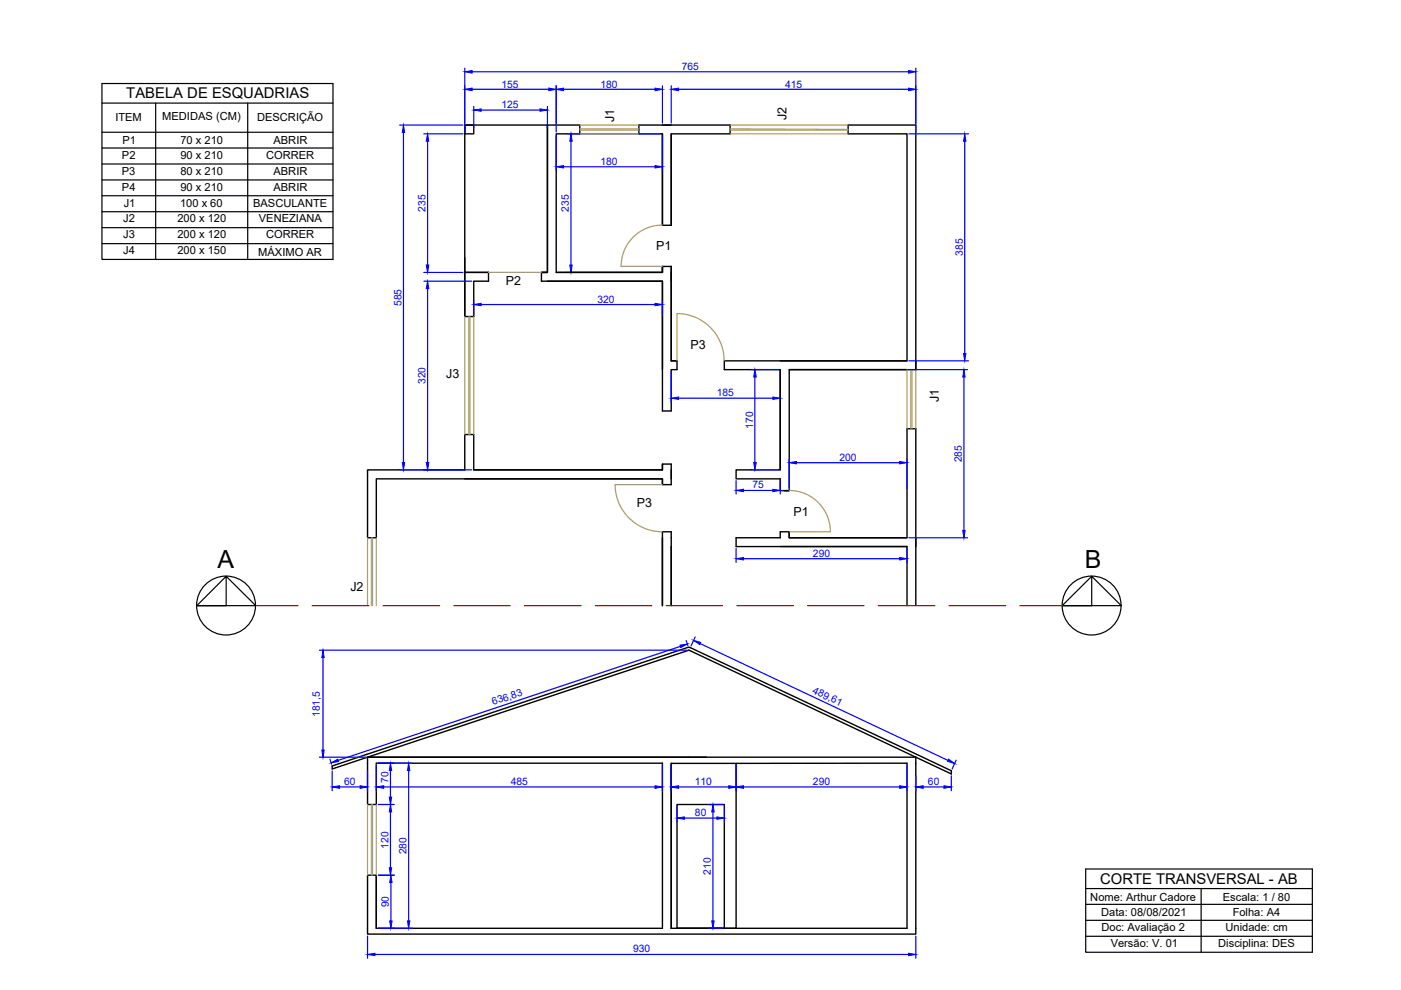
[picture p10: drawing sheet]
<svg xmlns="http://www.w3.org/2000/svg" width="297mm" height="210mm" viewBox="0 0 297 210" stroke-linecap="round" stroke-linejoin="round" font-family="sans-serif">
<!-- layer: Legenda -->
<g fill="none" stroke="#000" stroke-width=".25">
<path d="M21.6 17.7h49v37.3h-49zM21.6 21.9h49M21.6 28h49M21.6 31.4h49M21.6 34.8h49M21.6 38.2h49M33 21.9v33.1M52.5 21.9v33.1M21.6 41.5h49M21.6 44.9h49M21.6 48.3h49M21.6 51.7h49"/>
<path d="M47.9 122.2v6.2h-6.2h12.5l-6.3-6.2-6.2 6.2M231.5 122.2v6.2h-6.3h12.5l-6.2-6.2-6.3 6.2M230.2 184.2h48v17.7h-48zM230.2 188.4h48M230.2 191.7h48M230.2 195.1h48M230.2 198.5h48M254.7 188.4v13.5"/>
<circle cx="47.9" cy="128.4" r="6.2"/>
<circle cx="231.4" cy="128.4" r="6.2"/>
</g>
<!-- layer: paredes -->
<g fill="none" stroke="#000" stroke-width=".3">
<path d="M98.5 26.5h1.9v1.9h-1.9zM140.4 28.4v19.4M142.3 28.4v19.4M98.5 54.6v12.5h1.9v-7.5h3.2v-1.8M103.6 57.8h-5.1v-31.3h17.6v31.3h-1.3h1.3M103.6 57.8h-5.1v9.3M116.1 57.8v-31.3h6.8v1.9h-5v29.4h22.5v-1.3v1.3M116.1 59.6h24.3v18.8M117.9 57.8h22.5M140.4 47.8v-19.4h-4.9v-1.9h19.3v1.9h-12.5v19.4M140.4 47.8h1.9M142.3 56.5v20h1.2"/>
<path d="M142.3 56.5v20h1.2v1.9h-1.2v8.7h-1.9v-27.5h-25.6v-1.8h1.3M142.3 56.5h-1.9v1.3M165.4 78.4h-11.8v-1.9h38.7v-48.1h-12.5v-1.9h14.4v51.9M165.4 78.4v21.2h-9.3v1.9h9.3v2.5h1.9h-.9M165.4 76.5h26.9M165.4 78.4v21.2M167.3 78.4h26.9M192.3 78.4h-25v25.6M194.2 76.5v1.9M100.4 99.6h40v-1.2h1.9v4.4h-1.9v-1.3h-41.9M140.4 98.4v1.2h-40v-7.5h-1.9v7.5h-20.6v14.4h1.9v-12.5h60.6v1.3M140.4 114v14.4v-15.7h1.9v15.7"/>
<path d="M165.4 115.9h26.9M167.3 112.7v1.3h25v-23.1h1.9v37.5M192.3 114h-25v-1.3h-1.9v1.3h-9.3v1.9h36.2v12.5M77.9 160.5h116.3v37.5h-116.3v-12.4h1.9v11.2h60.6v-35h-60.6v8.8h-1.9zM77.9 160.5l-7.5 2.5v-.6l75.5-25.1h.3l55.5 26.1v.7l-55.6-26.2-68.2 22.6h71.9M142.3 161.9h13.8v34.9h-13.8zM142.3 161.8v35M143.5 170.6h10.1v26.2h-10.1zM156.1 161.9l36.2-.1v35h-48.8M79.8 185.6v11.2"/>
</g>
<!-- layer: medidas -->
<g fill="none" stroke="#00f" stroke-width=".25">
<path d="M98.5 14.4v13.6M100.1 15.2h92.5M100.1 18.9h16.3M117.9 18.2v9.8M119.5 18.9h19.4M140.4 18.2v7.9M142.3 18.2v7.9M143.9 18.9h48.7M194.2 14.4v13.6M84.7 26.5h13.5M85.5 28.1v70M89.9 28.4h8.3"/>
<path d="M90.7 29.9v26.3M100.4 22.6v4.5M102 23.3h12.5M116.1 22.6v4.5M117.9 28.8v7.4M119.5 35.4h19.4M120.3 28.4h19.7M121.1 29.9v26.3M140.4 28.8v7.4M192.7 28.4h12.6M204.5 29.9v45M89.9 57.8h8.3"/>
<path d="M89.9 59.6h10.1M120.3 57.8h19.7M90.7 61.2v36.9M100.4 63.8v2.9M102 64.6h36.9M140.4 63.8v2.9M142.3 78.8v6.4M159.3 78.4h5.7M160 79.9v18.2M165.4 78.8v6.4M192.7 78.4h12.4M192.7 76.5h12.6"/>
<path d="M204.4 79.9v32.6M84.7 99.6h15.3M143.9 84.4h20M159.3 99.6h5.7M167.3 97.3v6.3M168.9 98.1h21.8M192.3 97.3v6.3M156.1 101.9v2.8M156.1 116.3v2.9M157.6 104h6.3M157.6 118.5h33.1M165.4 101.9v2.8"/>
<path d="M192.3 116.3v2.9M192.7 114h12.4M67.7 137.9h78M68.5 139.4v19.6M144.3 137l-72.6 24.2M145.5 135.8l.3 1.1M147.4 135.1l-.9 1.9M148.4 136.5l52.6 24.7M67.7 160.5h9.8M70 161l.3 1M70.4 163.5v4.2M72 166.8h4.4"/>
<path d="M77.9 163.5v4.2M79.8 162.2v5.5M80.2 161.8h7.2M80.2 170.6h3.4M81.4 166.8h57.5M82.8 163.4v5.6M82.8 172.1v11.9M86.6 163.4v31.9M140.4 162.2v5.5M142.3 162.2v5.5M143.5 171v3.3M143.9 166.8h10.6"/>
<path d="M145.1 173.5h6.9M150.4 170.6h2.8M151.2 172.1v23.2M153.6 171v3.3M156.1 162.2v5.5M157.6 166.8h33.1M192.3 162.2v5.5M194.2 164.5v3.2M195.7 166.8h4.4M201.7 164.5v3.2M202.7 161.2l-.8 1.8M77.9 198.5v4.7"/>
<path d="M80.2 196.8h7.2M80.2 185.6h3.4M82.9 187.1v8.2M150.4 196.8h2.8M194.2 198.5v4.7M79.5 202.4h113.1"/>
</g>
<g fill="#00f" stroke="#00f" stroke-width=".21">
<path d="M121.1 28.4l.2 1.5h-.5z"/>
<path d="M120.8 56.2h.5l-.2 1.6z"/>
<path d="M142.3 84.4l1.6-.2v.5z"/>
<path d="M163.9 84.2l1.5 .2-1.5 .3z"/>
<path d="M160 78.4l.3 1.5h-.5z"/>
<path d="M159.8 98.1h.5l-.3 1.5z"/>
<path d="M100.4 23.3l1.6-.2v.5z"/>
<path d="M114.5 23.1l1.6 .2-1.6 .3z"/>
<path d="M90.7 28.4l.2 1.5h-.5z"/>
<path d="M90.4 56.2h.5l-.2 1.6z"/>
<path d="M167.3 98.1l1.6-.3v.6z"/>
<path d="M190.7 97.8l1.6 .3-1.6 .3z"/>
<path d="M192.6 15l1.6 .2-1.6 .3z"/>
<path d="M98.5 15.2l1.6-.2v.5z"/>
<path d="M85.5 26.5l.3 1.6h-.5z"/>
<path d="M85.3 98.1h.5l-.3 1.5z"/>
<path d="M100.4 64.6l1.6-.3v.5z"/>
<path d="M138.9 64.3l1.5 .3-1.5 .2z"/>
<path d="M204.1 112.5h.5l-.2 1.5z"/>
<path d="M204.4 78.4l.2 1.5h-.5z"/>
<path d="M204.3 74.9h.5l-.3 1.6z"/>
<path d="M204.5 28.4l.3 1.5h-.5z"/>
<path d="M138.9 35.1l1.5 .3-1.5 .2z"/>
<path d="M117.9 35.4l1.6-.3v.5z"/>
<path d="M116.4 18.7l1.5 .2-1.5 .3z"/>
<path d="M98.5 18.9l1.6-.2v.5z"/>
<path d="M90.7 59.6l.2 1.6h-.5z"/>
<path d="M90.4 98.1h.5l-.2 1.5z"/>
<path d="M117.9 18.9l1.6-.2v.5z"/>
<path d="M138.9 18.7l1.5 .2-1.5 .3z"/>
<path d="M142.3 18.9l1.6-.2v.5z"/>
<path d="M192.6 18.7l1.6 .2-1.6 .3z"/>
<path d="M86.6 161.8l.3 1.6h-.5z"/>
<path d="M86.4 195.3h.5l-.3 1.5z"/>
<path d="M138.9 166.6l1.5 .2-1.5 .3z"/>
<path d="M79.8 166.8l1.6-.2v.5z"/>
<path d="M154.5 166.6l1.6 .2-1.6 .3z"/>
<path d="M142.3 166.8l1.6-.2v.5z"/>
<path d="M152 173.2l1.6 .3-1.6 .2z"/>
<path d="M143.5 173.5l1.6-.3v.5z"/>
<path d="M151.2 170.6l.2 1.5h-.5z"/>
<path d="M150.9 195.3h.5l-.2 1.5z"/>
<path d="M156.1 166.8l1.5-.2v.5z"/>
<path d="M190.7 166.6l1.6 .2-1.6 .3z"/>
<path d="M163.9 103.7l1.5 .3-1.5 .2z"/>
<path d="M156.1 104l1.5-.3v.5z"/>
<path d="M190.7 118.2l1.6 .3-1.6 .2z"/>
<path d="M156.1 118.5l1.5-.3v.5z"/>
<path d="M77.9 202.4l1.6-.3v.5z"/>
<path d="M192.6 202.1l1.6 .3-1.6 .2z"/>
<path d="M82.9 185.6l.2 1.5h-.5z"/>
<path d="M82.6 195.3h.5l-.2 1.5z"/>
<path d="M82.8 170.6l.2 1.5h-.5z"/>
<path d="M82.5 184h.5l-.2 1.6z"/>
<path d="M82.5 169h.5l-.2 1.6z"/>
<path d="M82.8 161.8l.2 1.6h-.5z"/>
<path d="M70.4 166.8l1.6-.2v.5z"/>
<path d="M76.4 166.6l1.5 .2-1.5 .3z"/>
<path d="M144.2 136.8l1.5-.3-1.4 .8z"/>
<path d="M70.2 161.7l1.4-.7 .2 .5z"/>
<path d="M200.1 166.6l1.6 .2-1.6 .3z"/>
<path d="M194.2 166.8l1.5-.2v.5z"/>
<path d="M147.1 135.8l1.5 .4-.2 .5z"/>
<path d="M201.1 161l1.3 .9-1.5-.5z"/>
<path d="M68.2 159h.5l-.2 1.5z"/>
<path d="M68.5 137.9l.2 1.5h-.5z"/>
</g>
<!-- layer: janelas -->
<g fill="none" stroke="#ab9a54" stroke-width=".25">
<path d="M122.9 26.5h12.6M122.9 28.4h12.6M122.9 27.3h12.6M122.9 27.6h12.6M154.8 26.5h25M154.8 28.4h25M154.8 27.6h25M154.8 27.3l25 .1M98.5 67.1v25M99.4 67.1v25M99.6 67.1v25M100.4 67.1v25"/>
<path d="M192.3 78.4v12.5M193.1 78.4v12.5M193.4 78.4v12.5M194.2 78.4v12.5M77.9 114v14.4M78.7 114v14.4M79 114v14.4M79.8 114v14.4M77.9 170.6v15M78.7 170.6v15M79 170.6v15M79.8 170.6v15"/>
</g>
<!-- layer: portas -->
<path d="M103.6 57.8h11.2M131.7 56.5h8.7M140.4 47.7a8.7 8.7 0 0 0-8.7 8.8M143.5 66.5a10 10 0 0 1 10 10M143.5 66.5v10M130.4 102.7a10 10 0 0 0 10 10M130.4 102.8h10M167.3 104a8.7 8.7 0 0 1 8.8 8.7h-8.8" fill="none" stroke="#ab9a54" stroke-width=".25"/>
<!-- layer: tracejado -->
<path d="M54.2 128.4h9M66.2 128.4h12M81.2 128.4h12M96.2 128.4h12M111.2 128.4h12M126.2 128.4h12M141.2 128.4h12M156.2 128.4h12M171.2 128.4h12M186.2 128.4h12M201.2 128.4h12M216.2 128.4h9" fill="none" stroke="#b80000" stroke-width=".25"/>
<g font-size="5.3">
<text x="46.1" y="120.5">A</text>
<text x="230" y="120.5">B</text>
</g>
<g font-size="3.1">
<text x="26.8" y="20.8">TABELA DE ESQUADRIAS</text>
<text x="233.2" y="187.5">CORTE TRANSVERSAL - AB</text>
</g>
<g font-size="2.6">
<text x="130.2" y="25.8" transform="rotate(-90 130.2 25.8)">J1</text>
<text x="166.7" y="25.5" transform="rotate(-90 166.7 25.5)">J2</text>
<text x="139.1" y="53.1">P1</text>
<text x="107.2" y="60.3">P2</text>
<text x="146.4" y="74">P3</text>
<text x="94.6" y="80.1">J3</text>
<text x="199" y="85.2" transform="rotate(-90 199 85.2)">J1</text>
<text x="135" y="107.5">P3</text>
<text x="168.3" y="109.4">P1</text>
<text x="74.3" y="125.4">J2</text>
</g>
<g font-size="2.4">
<text x="24.5" y="25.8">ITEM</text>
<text x="34.4" y="25.5">MEDIDAS (CM)</text>
<text x="54.5" y="25.7">DESCRIÇÃO</text>
<text x="25.9" y="33.7">P2</text>
<text x="26" y="30.5">P1</text>
<text x="38.3" y="30.5">70 x 210</text>
<text x="38.3" y="33.7">90 x 210</text>
<text x="56.4" y="33.7">CORRER</text>
<text x="58" y="30.5">ABRIR</text>
<text x="25.8" y="37">P3</text>
<text x="25.9" y="40.4">P4</text>
<text x="38.3" y="37">80 x 210</text>
<text x="38.3" y="40.4">90 x 210</text>
<text x="58" y="37">ABRIR</text>
<text x="58" y="40.4">ABRIR</text>
<text x="26.1" y="47.2">J2</text>
<text x="26.2" y="43.8">J1</text>
<text x="37.6" y="47.2">200 x 120</text>
<text x="38.2" y="43.8">100 x 60</text>
<text x="53.7" y="43.8">BASCULANTE</text>
<text x="54.9" y="47.1">VENEZIANA</text>
<text x="26.1" y="50.5">J3</text>
<text x="26.1" y="53.9">J4</text>
<text x="37.6" y="50.5">200 x 120</text>
<text x="37.6" y="53.9">200 x 150</text>
<text x="56.4" y="50.6">CORRER</text>
<text x="54.8" y="54.3">MÁXIMO AR</text>
<text x="231.2" y="190.9">Nome: Arthur Cadore</text>
<text x="259.3" y="190.9">Escala: 1 / 80</text>
<text x="233.5" y="194.3">Data: 08/08/2021</text>
<text x="233.5" y="197.4">Doc: Avaliação 2</text>
<text x="259.8" y="197.4">Unidade: cm</text>
<text x="261.4" y="194.3">Folha: A4</text>
<text x="235.5" y="200.8">Versão: V. 01</text>
<text x="258.3" y="200.8">Disciplina: DES</text>
</g>
<g font-size="2.2" fill="#00f">
<text x="144.6" y="14.8">765</text>
<text x="106.3" y="22.9">125</text>
<text x="106.3" y="18.6">155</text>
<text x="127.3" y="18.6">180</text>
<text x="166.4" y="18.6">415</text>
<text x="127.3" y="34.9">180</text>
<text x="90.2" y="44.9" transform="rotate(-90 90.2 44.9)">235</text>
<text x="120.6" y="44.9" transform="rotate(-90 120.6 44.9)">235</text>
<text x="204.1" y="54.2" transform="rotate(-90 204.1 54.2)">385</text>
<text x="85.1" y="64.9" transform="rotate(-90 85.1 64.9)">585</text>
<text x="126.7" y="64.1">320</text>
<text x="90.2" y="81.5" transform="rotate(-90 90.2 81.5)">320</text>
<text x="152" y="84">185</text>
<text x="159.7" y="90.9" transform="rotate(-90 159.7 90.9)">170</text>
<text x="178" y="97.7">200</text>
<text x="203.9" y="98" transform="rotate(-90 203.9 98)">285</text>
<text x="159.5" y="103.6">75</text>
<text x="172.4" y="118">290</text>
<text x="104.6" y="149.5" transform="rotate(-18 104.6 149.5)">636,83</text>
<text x="172.2" y="146.9" transform="rotate(26 172.2 146.9)">489,61</text>
<text x="67.8" y="152" transform="rotate(-90 67.8 152)">181,5</text>
<text x="73" y="166.5">60</text>
<text x="82.4" y="166" transform="rotate(-90 82.4 166)">70</text>
<text x="108.3" y="166.5">485</text>
<text x="147.3" y="166.5">110</text>
<text x="172.4" y="166.5">290</text>
<text x="196.8" y="166.5">60</text>
<text x="147.3" y="173">80</text>
<text x="82.4" y="179.9" transform="rotate(-90 82.4 179.9)">120</text>
<text x="86.2" y="181.1" transform="rotate(-90 86.2 181.1)">280</text>
<text x="150.7" y="185.5" transform="rotate(-90 150.7 185.5)">210</text>
<text x="82.5" y="192.4" transform="rotate(-90 82.5 192.4)">90</text>
<text x="134.2" y="201.9">930</text>
</g>
</svg>
